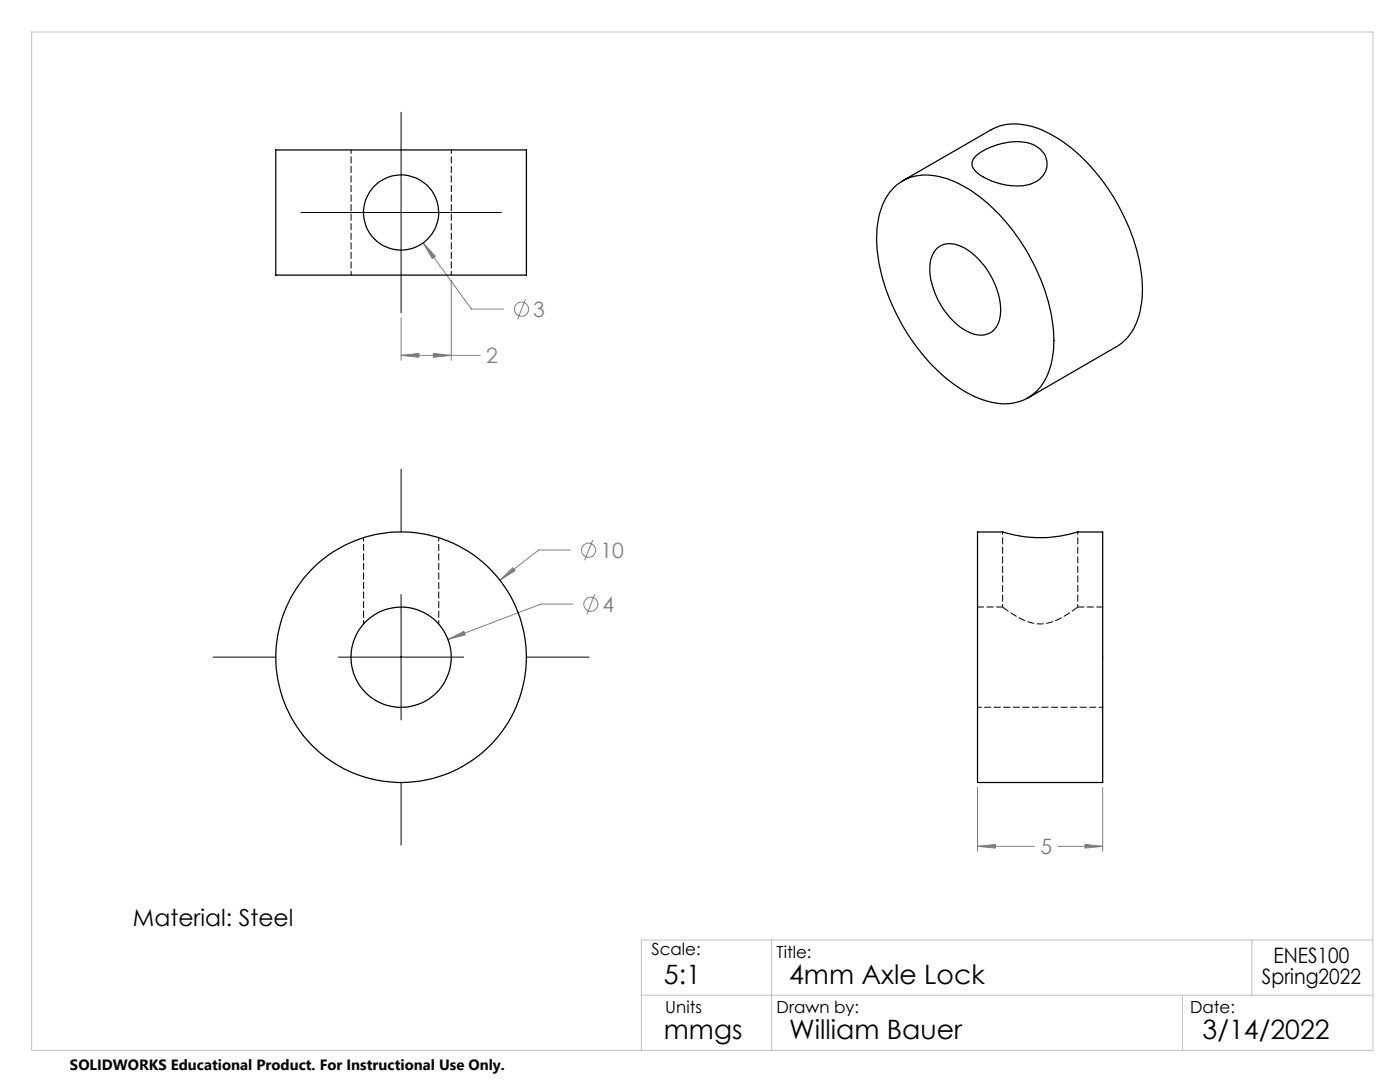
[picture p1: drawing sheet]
<svg xmlns="http://www.w3.org/2000/svg" width="279mm" height="216mm" viewBox="0 0 279 216" stroke-linecap="round" stroke-linejoin="round" font-family="sans-serif">
<g fill="none" stroke="#808080" stroke-width=".2">
<path d="M84.5 48.5l2.4 2.6-.6 .5zM84.5 48.5l9.6 13.2h6.3M90.1 55.9v16M104.9 59.7l-1.6 4M80 70.9l3.6-.4v.8zM80 63.4v8.5M80 70.9h15.8M86.5 70.5l3.6 .4-3.6 .4zM99.8 115.8l2.5-2.5 .5 .6zM113.8 109.7h-6.3l-7.7 6.1M118.3 107.8l-1.6 4M118.7 118.5l-1.6 4.1"/>
<path d="M89.4 127.6l3.2-1.6 .3 .7zM114.3 120.5h-6.4l-18.5 7.1M195.1 157.1v12.8M220.1 157.1v12.8M195.1 168.9l3.5-.4v.7zM195.1 168.9h11.4M211.2 168.9h8.9M216.5 168.5l3.6 .4-3.6 .3z"/>
<circle cx="104.1" cy="61.7" r="1.41"/>
<circle cx="117.5" cy="109.8" r="1.41"/>
<circle cx="117.9" cy="120.6" r="1.42"/>
</g>
<path d="M80 22.4v40M60 42.4h40M80 93.6v12.6M80 118.6v25.1M42.5 131.1h12.5M67.6 131.1h24.9M105.1 131.1h12.4M80 156.1v12.5" fill="none" stroke="#000" stroke-width=".2"/>
<path d="M6.3 6.4h267.7v203.2h-267.7zM128 198.6h146M154 187.6v22M236 198.6v11M249.8 187.6v11M274 187.6h-146v22" fill="none" stroke="#c0c0c0" stroke-width=".2"/>
<path d="M99.8 115.8l3-1.9-.5-.6zM89.4 127.6l3.5-.9-.3-.7zM195.1 168.9l3.5-.4v.7zM216.5 168.5l3.6 .4-3.6 .3zM84.5 48.5l1.8 3.1 .6-.5zM80 70.9l3.6-.4v.8zM86.5 70.5l3.6 .4-3.6 .4z" fill="#808080"/>
<g fill="none" stroke="#000" stroke-width=".25">
<path d="M55 29.9h50.1v25h-50.1zM178.4 37.4a9.5 9.5 0 0 1 9.8-1.9 27.3 27.3 0 0 1 12.6 8.8 40.5 40.5 0 0 1 9.5 21.7 16.4 16.4 0 0 1-2.5 11.1 9.5 9.5 0 0 1-10.8 2.9 27.5 27.5 0 0 1-13.2-9.7 38.7 38.7 0 0 1-8.9-22.7 14.2 14.2 0 0 1 3.5-10.2zM180.1 36.1l17.7-10.2a11.2 11.2 0 0 1 9.7-.1 32.4 32.4 0 0 1 14.3 12.8 36.4 36.4 0 0 1 6.2 20.1 12.8 12.8 0 0 1-4 9.6l-1 .8-17.9 10.3M194.7 31.2a12.7 12.7 0 0 1 11.2-2.4 4.1 4.1 0 0 1 3.1 4 4.1 4.1 0 0 1-3.3 3.9 12.9 12.9 0 0 1-11-2.5 1.96 1.96 0 0 1 0-3zM187.1 49.4a4.6 4.6 0 0 1 5.4 .1 15.3 15.3 0 0 1 7.1 13.5 4 4 0 0 1-6.1 3.4 15 15 0 0 1-7.9-13.6 5.2 5.2 0 0 1 1.5-3.4zM195.1 106.2h5a25.4 25.4 0 0 0 15 0h5v49.9h-25z"/>
<circle cx="80.1" cy="42.4" r="7.5"/>
<circle cx="80.1" cy="131.1" r="10"/>
<circle cx="80.1" cy="131.1" r="25"/>
</g>
<path d="M72.6 107.3v17.2M87.6 124.5v-17.2" fill="none" stroke="#000" stroke-width=".2" stroke-dasharray="1.3 .6" stroke-dashoffset=".6"/>
<path d="M215.1 121.1l-.2 .1a14.8 14.8 0 0 1-6.9 3.3 11.5 11.5 0 0 1-6.8-2.6l-1.1-.8" fill="none" stroke="#000" stroke-width=".2" stroke-dasharray="1.3 .6" stroke-dashoffset="-.1"/>
<path d="M200.1 121.1h-5M220.1 121.1h-5" fill="none" stroke="#000" stroke-width=".2" stroke-dasharray="1.3 .6"/>
<path d="M70.1 29.9v25M90.1 54.9v-25M195.1 141.1h25" fill="none" stroke="#000" stroke-width=".2" stroke-dasharray="1.3 .6" stroke-dashoffset=".5"/>
<path d="M200.1 106.1v15M215.1 121.1v-15" fill="none" stroke="#000" stroke-width=".2" stroke-dasharray="1.3 .6" stroke-dashoffset=".8"/>
<g font-size="5.3">
<text x="132.5" y="196.4">5:1</text>
<text x="157.5" y="196.4">4mm Axle Lock</text>
<text x="132.5" y="207.4">mmgs</text>
<text x="157.5" y="207.4">William Bauer</text>
<text x="240" y="207.4">3/14/2022</text>
</g>
<text font-size="4.7" x="26.5" y="184.7">Material: Steel</text>
<g font-size="4.2" fill="#808080">
<text x="106.4" y="63.2">3</text>
<text x="97" y="72.5">2</text>
<text x="119.8" y="111.3">10</text>
<text x="120.3" y="122.1">4</text>
<text x="207.7" y="170.4">5</text>
</g>
<g font-size="4.2">
<text x="251.9" y="196.4">Spring2022</text>
<text x="254.2" y="192.2">ENES100</text>
</g>
<g font-size="3.3">
<text x="130" y="190.6">Scale:</text>
<text x="155" y="191.2">Title:</text>
<text x="132.8" y="202.2">Units</text>
<text x="155" y="202.2">Drawn by:</text>
<text x="237.5" y="202.2">Date:</text>
</g>
<text font-size="3" x="14" y="213.5">SOLIDWORKS Educational Product. For Instructional Use Only.</text>
</svg>
